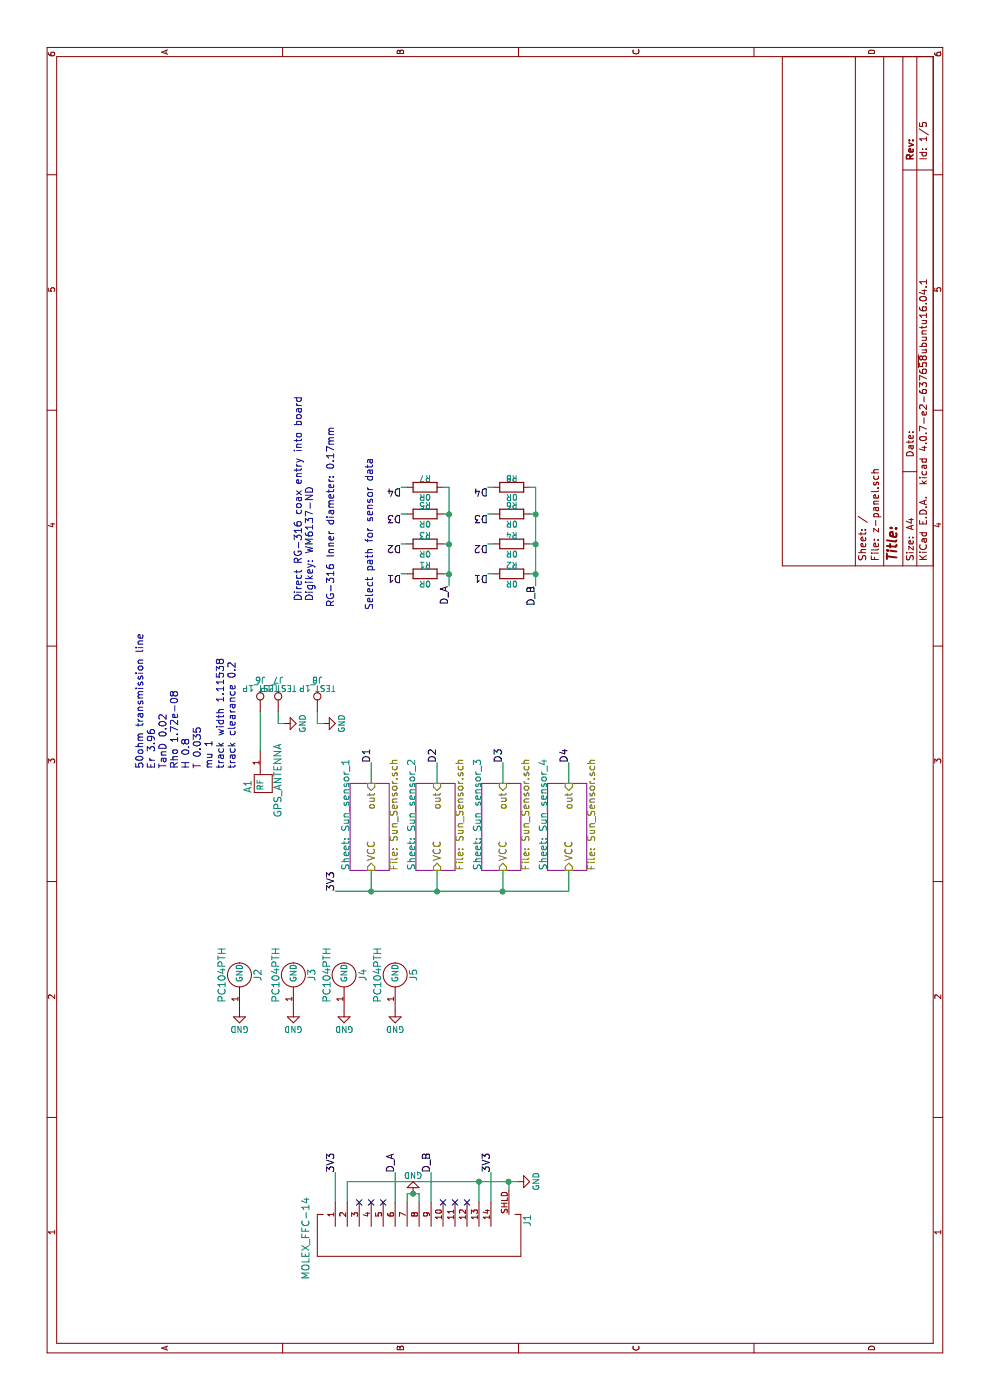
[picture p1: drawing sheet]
EESchema Schematic File Version 2
LIBS:power
LIBS:device
LIBS:transistors
LIBS:conn
LIBS:linear
LIBS:regul
LIBS:74xx
LIBS:cmos4000
LIBS:adc-dac
LIBS:memory
LIBS:xilinx
LIBS:microcontrollers
LIBS:dsp
LIBS:microchip
LIBS:analog_switches
LIBS:motorola
LIBS:texas
LIBS:intel
LIBS:audio
LIBS:interface
LIBS:digital-audio
LIBS:philips
LIBS:display
LIBS:cypress
LIBS:siliconi
LIBS:opto
LIBS:atmel
LIBS:contrib
LIBS:valves
LIBS:SFUSat
LIBS:SFUSat-power
LIBS:SFUSat-cap
LIBS:SFUSat-ind
LIBS:SFUSat-res
LIBS:z-panel-cache
EELAYER 25 0
EELAYER END
$Descr A4 11693 8268
encoding utf-8
Sheet 1 5
Title ""
Date ""
Rev ""
Comp ""
Comment1 ""
Comment2 ""
Comment3 ""
Comment4 ""
$EndDescr
$Comp
L PC104PTH J2
U 1 1
P 3550 2000
F 0 "J2" H 3550 1850 60  0000 C CNN
F 1 "PC104PTH" H 3550 2150 60  0000 C CNN
F 2 "SFUSat:PC104PTH" H 3550 2000 60  0001 C CNN
F 3 "" H 3550 2000 60  0001 C CNN
	1    3550 2000
	1    0    0    -1  
$EndComp
$Comp
L PC104PTH J3
U 1 1
P 3550 2450
F 0 "J3" H 3550 2300 60  0000 C CNN
F 1 "PC104PTH" H 3550 2600 60  0000 C CNN
F 2 "SFUSat:PC104PTH" H 3550 2450 60  0001 C CNN
F 3 "" H 3550 2450 60  0001 C CNN
	1    3550 2450
	1    0    0    -1  
$EndComp
$Comp
L PC104PTH J4
U 1 1
P 3550 2875
F 0 "J4" H 3550 2725 60  0000 C CNN
F 1 "PC104PTH" H 3550 3025 60  0000 C CNN
F 2 "SFUSat:PC104PTH" H 3550 2875 60  0001 C CNN
F 3 "" H 3550 2875 60  0001 C CNN
	1    3550 2875
	1    0    0    -1  
$EndComp
$Comp
L PC104PTH J5
U 1 1
P 3550 3300
F 0 "J5" H 3550 3150 60  0000 C CNN
F 1 "PC104PTH" H 3550 3450 60  0000 C CNN
F 2 "SFUSat:PC104PTH" H 3550 3300 60  0001 C CNN
F 3 "" H 3550 3300 60  0001 C CNN
	1    3550 3300
	1    0    0    -1  
$EndComp
$Comp
L GND #PWR01
U 1 1
P 3250 2000
F 0 "#PWR01" H 3250 1750 50  0001 C CNN
F 1 "GND" H 3250 1850 50  0000 C CNN
F 2 "" H 3250 2000 50  0001 C CNN
F 3 "" H 3250 2000 50  0001 C CNN
	1    3250 2000
	0    1    1    0   
$EndComp
$Comp
L GND #PWR02
U 1 1
P 3250 2450
F 0 "#PWR02" H 3250 2200 50  0001 C CNN
F 1 "GND" H 3250 2300 50  0000 C CNN
F 2 "" H 3250 2450 50  0001 C CNN
F 3 "" H 3250 2450 50  0001 C CNN
	1    3250 2450
	0    1    1    0   
$EndComp
$Comp
L GND #PWR03
U 1 1
P 3250 2875
F 0 "#PWR03" H 3250 2625 50  0001 C CNN
F 1 "GND" H 3250 2725 50  0000 C CNN
F 2 "" H 3250 2875 50  0001 C CNN
F 3 "" H 3250 2875 50  0001 C CNN
	1    3250 2875
	0    1    1    0   
$EndComp
$Comp
L GND #PWR04
U 1 1
P 3250 3300
F 0 "#PWR04" H 3250 3050 50  0001 C CNN
F 1 "GND" H 3250 3150 50  0000 C CNN
F 2 "" H 3250 3300 50  0001 C CNN
F 3 "" H 3250 3300 50  0001 C CNN
	1    3250 3300
	0    1    1    0   
$EndComp
$Comp
L GPS_ANTENNA A1
U 1 1
P 5175 2125
F 0 "A1" H 5225 2075 60  0000 C CNN
F 1 "GPS_ANTENNA" H 5175 2325 60  0000 C CNN
F 2 "SFUSat:GPS_ANT_4mm" H 5175 2125 60  0001 C CNN
F 3 "http://www.taoglas.com/wp-content/uploads/2015/04/GP.1575.25.4.A.02.pdf" H 5175 2125 60  0001 C CNN
F 4 "931-1015-ND" H 5175 2125 60  0001 C CNN "Digikey"
	1    5175 2125
	-1   0    0    1   
$EndComp
$Comp
L GND #PWR05
U 1 1
P 1825 4325
F 0 "#PWR05" H 1825 4075 50  0001 C CNN
F 1 "GND" H 1825 4175 50  0000 C CNN
F 2 "" H 1825 4325 50  0001 C CNN
F 3 "" H 1825 4325 50  0001 C CNN
	1    1825 4325
	1    0    0    -1  
$EndComp
$Sheet
S 4425 2925 725  325 
U 5A927253
F0 "Sun_sensor_1" 60
F1 "Sun_Sensor.sch" 60
F2 "VCC" I L 4425 3100 60 
F3 "out" I R 5150 3100 60 
$EndSheet
$Sheet
S 4425 3475 725  325 
U 5A9279CE
F0 "Sun_sensor_2" 60
F1 "Sun_Sensor.sch" 60
F2 "VCC" I L 4425 3650 60 
F3 "out" I R 5150 3650 60 
$EndSheet
Wire Wire Line
	5150 3100 5325 3100
Wire Wire Line
	5150 3650 5325 3650
Wire Wire Line
	4425 3650 4250 3650
Wire Wire Line
	4250 2800 4250 4750
Wire Wire Line
	4425 3100 4250 3100
Connection ~ 4250 3100
Text Label 5325 3100 0    60   ~ 0
D1
Text Label 5325 3650 0    60   ~ 0
D2
Text Label 4250 2800 0    60   ~ 0
3V3
$Comp
L GND #PWR06
U 1 1
P 5650 2375
F 0 "#PWR06" H 5650 2125 50  0001 C CNN
F 1 "GND" H 5650 2225 50  0000 C CNN
F 2 "" H 5650 2375 50  0001 C CNN
F 3 "" H 5650 2375 50  0001 C CNN
	1    5650 2375
	1    0    0    -1  
$EndComp
Wire Wire Line
	5425 2175 5750 2175
Wire Wire Line
	5750 2325 5650 2325
Wire Wire Line
	5650 2325 5650 2375
$Sheet
S 4425 4025 725  325 
U 5A9312AE
F0 "Sun_sensor_3" 60
F1 "Sun_Sensor.sch" 60
F2 "VCC" I L 4425 4200 60 
F3 "out" I R 5150 4200 60 
$EndSheet
$Sheet
S 4425 4575 725  325 
U 5A9312B2
F0 "Sun_sensor_4" 60
F1 "Sun_Sensor.sch" 60
F2 "VCC" I L 4425 4750 60 
F3 "out" I R 5150 4750 60 
$EndSheet
Wire Wire Line
	5150 4200 5325 4200
Wire Wire Line
	5150 4750 5325 4750
Wire Wire Line
	4250 4750 4425 4750
Wire Wire Line
	4425 4200 4250 4200
Connection ~ 4250 4200
Text Label 5325 4200 0    60   ~ 0
D3
Text Label 5325 4750 0    60   ~ 0
D4
Connection ~ 4250 3650
Wire Wire Line
	1650 3300 1900 3300
Wire Wire Line
	1650 3600 1900 3600
Text Label 1900 2800 0    60   ~ 0
3V3
Text Label 1900 4100 0    60   ~ 0
3V3
Wire Wire Line
	1650 4100 1900 4100
Wire Wire Line
	1650 2800 1900 2800
Wire Wire Line
	1650 2900 1825 2900
Wire Wire Line
	1825 2900 1825 4325
Wire Wire Line
	1650 4000 1825 4000
Connection ~ 1825 4000
Wire Wire Line
	1750 4250 1825 4250
Connection ~ 1825 4250
Text Notes 5275 1975 0    60   ~ 0
50ohm transmission line\nEr 3.96\nTanD 0.02\nRho 1.72e-08\nH 0.8\nT 0.035\nmu 1\ntrack width 1.11538\ntrack clearance 0.2
NoConn ~ 1650 3000
NoConn ~ 1650 3100
NoConn ~ 1650 3200
NoConn ~ 1650 3700
NoConn ~ 1650 3800
NoConn ~ 1650 3900
$Comp
L R_0R0_0%_0.063W_0402 R3
U 1 1
P 7150 3550
F 0 "R3" H 7150 3600 50  0000 C BNN
F 1 "0R" H 7150 3500 50  0000 C TNN
F 2 "SFUSat-res:R_0402" H 7150 3550 50  0001 C CNN
F 3 "" H 7150 3550 50  0001 C CNN
F 4 "Resistors - Chip Resistor - Surface Mount" H 7150 3550 50  0001 C CNN "Categories"
F 5 "Thick Film" H 7150 3550 50  0001 C CNN "Composition"
F 6 "-" H 7150 3550 50  0001 C CNN "Failure Rate"
F 7 "Automotive AEC-Q200, Moisture Resistant" H 7150 3550 50  0001 C CNN "Features"
F 8 "0.015\" (0.37mm)" H 7150 3550 50  0001 C CNN "Height - Seated (Max)"
F 9 "Lead free / RoHS Compliant" H 7150 3550 50  0001 C CNN "Lead Free Status / RoHS Status"
F 10 "Yageo" H 7150 3550 50  0001 C CNN "Manufacturer 1"
F 11 "AC0402JR-070RL" H 7150 3550 50  0001 C CNN "Manufacturer Part Number 1"
F 12 "17 Weeks" H 7150 3550 50  0001 C CNN "Manufacturer Standard Lead Time 1"
F 13 "2" H 7150 3550 50  0001 C CNN "Number of Terminations"
F 14 "" H 7150 3550 50  0001 C CNN "Operating Temperature"
F 15 "0402 (1005 Metric)" H 7150 3550 50  0001 C CNN "Package / Case"
F 16 "Active" H 7150 3550 50  0001 C CNN "Part Status"
F 17 "0.063W, 1/16W" H 7150 3550 50  0001 C CNN "Power (Watts)"
F 18 "0 Ohms" H 7150 3550 50  0001 C CNN "Resistance"
F 19 "AC" H 7150 3550 50  0001 C CNN "Series"
F 20 "0.039\" L x 0.020\" W (1.00mm x 0.50mm)" H 7150 3550 50  0001 C CNN "Size / Dimension"
F 21 "Digi-Key" H 7150 3550 50  0001 C CNN "Supplier 1"
F 22 "0402" H 7150 3550 50  0001 C CNN "Supplier Device Package"
F 23 "311-0.0LBCT-ND" H 7150 3550 50  0001 C CNN "Supplier Part Number 1"
F 24 "-" H 7150 3550 50  0001 C CNN "Temperature Coefficient"
F 25 "Jumper" H 7150 3550 50  0001 C CNN "Tolerance"
	1    7150 3550
	0    1    1    0   
$EndComp
$Comp
L R_0R0_0%_0.063W_0402 R5
U 1 1
P 7400 3550
F 0 "R5" H 7400 3600 50  0000 C BNN
F 1 "0R" H 7400 3500 50  0000 C TNN
F 2 "SFUSat-res:R_0402" H 7400 3550 50  0001 C CNN
F 3 "" H 7400 3550 50  0001 C CNN
F 4 "Resistors - Chip Resistor - Surface Mount" H 7400 3550 50  0001 C CNN "Categories"
F 5 "Thick Film" H 7400 3550 50  0001 C CNN "Composition"
F 6 "-" H 7400 3550 50  0001 C CNN "Failure Rate"
F 7 "Automotive AEC-Q200, Moisture Resistant" H 7400 3550 50  0001 C CNN "Features"
F 8 "0.015\" (0.37mm)" H 7400 3550 50  0001 C CNN "Height - Seated (Max)"
F 9 "Lead free / RoHS Compliant" H 7400 3550 50  0001 C CNN "Lead Free Status / RoHS Status"
F 10 "Yageo" H 7400 3550 50  0001 C CNN "Manufacturer 1"
F 11 "AC0402JR-070RL" H 7400 3550 50  0001 C CNN "Manufacturer Part Number 1"
F 12 "17 Weeks" H 7400 3550 50  0001 C CNN "Manufacturer Standard Lead Time 1"
F 13 "2" H 7400 3550 50  0001 C CNN "Number of Terminations"
F 14 "" H 7400 3550 50  0001 C CNN "Operating Temperature"
F 15 "0402 (1005 Metric)" H 7400 3550 50  0001 C CNN "Package / Case"
F 16 "Active" H 7400 3550 50  0001 C CNN "Part Status"
F 17 "0.063W, 1/16W" H 7400 3550 50  0001 C CNN "Power (Watts)"
F 18 "0 Ohms" H 7400 3550 50  0001 C CNN "Resistance"
F 19 "AC" H 7400 3550 50  0001 C CNN "Series"
F 20 "0.039\" L x 0.020\" W (1.00mm x 0.50mm)" H 7400 3550 50  0001 C CNN "Size / Dimension"
F 21 "Digi-Key" H 7400 3550 50  0001 C CNN "Supplier 1"
F 22 "0402" H 7400 3550 50  0001 C CNN "Supplier Device Package"
F 23 "311-0.0LBCT-ND" H 7400 3550 50  0001 C CNN "Supplier Part Number 1"
F 24 "-" H 7400 3550 50  0001 C CNN "Temperature Coefficient"
F 25 "Jumper" H 7400 3550 50  0001 C CNN "Tolerance"
	1    7400 3550
	0    1    1    0   
$EndComp
$Comp
L R_0R0_0%_0.063W_0402 R7
U 1 1
P 7625 3550
F 0 "R7" H 7625 3600 50  0000 C BNN
F 1 "0R" H 7625 3500 50  0000 C TNN
F 2 "SFUSat-res:R_0402" H 7625 3550 50  0001 C CNN
F 3 "" H 7625 3550 50  0001 C CNN
F 4 "Resistors - Chip Resistor - Surface Mount" H 7625 3550 50  0001 C CNN "Categories"
F 5 "Thick Film" H 7625 3550 50  0001 C CNN "Composition"
F 6 "-" H 7625 3550 50  0001 C CNN "Failure Rate"
F 7 "Automotive AEC-Q200, Moisture Resistant" H 7625 3550 50  0001 C CNN "Features"
F 8 "0.015\" (0.37mm)" H 7625 3550 50  0001 C CNN "Height - Seated (Max)"
F 9 "Lead free / RoHS Compliant" H 7625 3550 50  0001 C CNN "Lead Free Status / RoHS Status"
F 10 "Yageo" H 7625 3550 50  0001 C CNN "Manufacturer 1"
F 11 "AC0402JR-070RL" H 7625 3550 50  0001 C CNN "Manufacturer Part Number 1"
F 12 "17 Weeks" H 7625 3550 50  0001 C CNN "Manufacturer Standard Lead Time 1"
F 13 "2" H 7625 3550 50  0001 C CNN "Number of Terminations"
F 14 "" H 7625 3550 50  0001 C CNN "Operating Temperature"
F 15 "0402 (1005 Metric)" H 7625 3550 50  0001 C CNN "Package / Case"
F 16 "Active" H 7625 3550 50  0001 C CNN "Part Status"
F 17 "0.063W, 1/16W" H 7625 3550 50  0001 C CNN "Power (Watts)"
F 18 "0 Ohms" H 7625 3550 50  0001 C CNN "Resistance"
F 19 "AC" H 7625 3550 50  0001 C CNN "Series"
F 20 "0.039\" L x 0.020\" W (1.00mm x 0.50mm)" H 7625 3550 50  0001 C CNN "Size / Dimension"
F 21 "Digi-Key" H 7625 3550 50  0001 C CNN "Supplier 1"
F 22 "0402" H 7625 3550 50  0001 C CNN "Supplier Device Package"
F 23 "311-0.0LBCT-ND" H 7625 3550 50  0001 C CNN "Supplier Part Number 1"
F 24 "-" H 7625 3550 50  0001 C CNN "Temperature Coefficient"
F 25 "Jumper" H 7625 3550 50  0001 C CNN "Tolerance"
	1    7625 3550
	0    1    1    0   
$EndComp
$Comp
L R_0R0_0%_0.063W_0402 R1
U 1 1
P 6900 3550
F 0 "R1" H 6900 3600 50  0000 C BNN
F 1 "0R" H 6900 3500 50  0000 C TNN
F 2 "SFUSat-res:R_0402" H 6900 3550 50  0001 C CNN
F 3 "" H 6900 3550 50  0001 C CNN
F 4 "Resistors - Chip Resistor - Surface Mount" H 6900 3550 50  0001 C CNN "Categories"
F 5 "Thick Film" H 6900 3550 50  0001 C CNN "Composition"
F 6 "-" H 6900 3550 50  0001 C CNN "Failure Rate"
F 7 "Automotive AEC-Q200, Moisture Resistant" H 6900 3550 50  0001 C CNN "Features"
F 8 "0.015\" (0.37mm)" H 6900 3550 50  0001 C CNN "Height - Seated (Max)"
F 9 "Lead free / RoHS Compliant" H 6900 3550 50  0001 C CNN "Lead Free Status / RoHS Status"
F 10 "Yageo" H 6900 3550 50  0001 C CNN "Manufacturer 1"
F 11 "AC0402JR-070RL" H 6900 3550 50  0001 C CNN "Manufacturer Part Number 1"
F 12 "17 Weeks" H 6900 3550 50  0001 C CNN "Manufacturer Standard Lead Time 1"
F 13 "2" H 6900 3550 50  0001 C CNN "Number of Terminations"
F 14 "" H 6900 3550 50  0001 C CNN "Operating Temperature"
F 15 "0402 (1005 Metric)" H 6900 3550 50  0001 C CNN "Package / Case"
F 16 "Active" H 6900 3550 50  0001 C CNN "Part Status"
F 17 "0.063W, 1/16W" H 6900 3550 50  0001 C CNN "Power (Watts)"
F 18 "0 Ohms" H 6900 3550 50  0001 C CNN "Resistance"
F 19 "AC" H 6900 3550 50  0001 C CNN "Series"
F 20 "0.039\" L x 0.020\" W (1.00mm x 0.50mm)" H 6900 3550 50  0001 C CNN "Size / Dimension"
F 21 "Digi-Key" H 6900 3550 50  0001 C CNN "Supplier 1"
F 22 "0402" H 6900 3550 50  0001 C CNN "Supplier Device Package"
F 23 "311-0.0LBCT-ND" H 6900 3550 50  0001 C CNN "Supplier Part Number 1"
F 24 "-" H 6900 3550 50  0001 C CNN "Temperature Coefficient"
F 25 "Jumper" H 6900 3550 50  0001 C CNN "Tolerance"
	1    6900 3550
	0    1    1    0   
$EndComp
Wire Wire Line
	7625 3700 7625 3750
Wire Wire Line
	7625 3750 6800 3750
Wire Wire Line
	6900 3700 6900 3750
Connection ~ 6900 3750
Wire Wire Line
	7150 3700 7150 3750
Connection ~ 7150 3750
Wire Wire Line
	7400 3700 7400 3750
Connection ~ 7400 3750
Wire Wire Line
	6900 3400 6900 3350
Wire Wire Line
	7150 3350 7150 3400
Wire Wire Line
	7400 3350 7400 3400
Wire Wire Line
	7625 3350 7625 3400
Text Label 6900 3350 1    60   ~ 0
D1
Text Label 7150 3350 1    60   ~ 0
D2
Text Label 7400 3350 1    60   ~ 0
D3
Text Label 7625 3350 1    60   ~ 0
D4
$Comp
L R_0R0_0%_0.063W_0402 R4
U 1 1
P 7150 4275
F 0 "R4" H 7150 4325 50  0000 C BNN
F 1 "0R" H 7150 4225 50  0000 C TNN
F 2 "SFUSat-res:R_0402" H 7150 4275 50  0001 C CNN
F 3 "" H 7150 4275 50  0001 C CNN
F 4 "Resistors - Chip Resistor - Surface Mount" H 7150 4275 50  0001 C CNN "Categories"
F 5 "Thick Film" H 7150 4275 50  0001 C CNN "Composition"
F 6 "-" H 7150 4275 50  0001 C CNN "Failure Rate"
F 7 "Automotive AEC-Q200, Moisture Resistant" H 7150 4275 50  0001 C CNN "Features"
F 8 "0.015\" (0.37mm)" H 7150 4275 50  0001 C CNN "Height - Seated (Max)"
F 9 "Lead free / RoHS Compliant" H 7150 4275 50  0001 C CNN "Lead Free Status / RoHS Status"
F 10 "Yageo" H 7150 4275 50  0001 C CNN "Manufacturer 1"
F 11 "AC0402JR-070RL" H 7150 4275 50  0001 C CNN "Manufacturer Part Number 1"
F 12 "17 Weeks" H 7150 4275 50  0001 C CNN "Manufacturer Standard Lead Time 1"
F 13 "2" H 7150 4275 50  0001 C CNN "Number of Terminations"
F 14 "" H 7150 4275 50  0001 C CNN "Operating Temperature"
F 15 "0402 (1005 Metric)" H 7150 4275 50  0001 C CNN "Package / Case"
F 16 "Active" H 7150 4275 50  0001 C CNN "Part Status"
F 17 "0.063W, 1/16W" H 7150 4275 50  0001 C CNN "Power (Watts)"
F 18 "0 Ohms" H 7150 4275 50  0001 C CNN "Resistance"
F 19 "AC" H 7150 4275 50  0001 C CNN "Series"
F 20 "0.039\" L x 0.020\" W (1.00mm x 0.50mm)" H 7150 4275 50  0001 C CNN "Size / Dimension"
F 21 "Digi-Key" H 7150 4275 50  0001 C CNN "Supplier 1"
F 22 "0402" H 7150 4275 50  0001 C CNN "Supplier Device Package"
F 23 "311-0.0LBCT-ND" H 7150 4275 50  0001 C CNN "Supplier Part Number 1"
F 24 "-" H 7150 4275 50  0001 C CNN "Temperature Coefficient"
F 25 "Jumper" H 7150 4275 50  0001 C CNN "Tolerance"
	1    7150 4275
	0    1    1    0   
$EndComp
$Comp
L R_0R0_0%_0.063W_0402 R6
U 1 1
P 7400 4275
F 0 "R6" H 7400 4325 50  0000 C BNN
F 1 "0R" H 7400 4225 50  0000 C TNN
F 2 "SFUSat-res:R_0402" H 7400 4275 50  0001 C CNN
F 3 "" H 7400 4275 50  0001 C CNN
F 4 "Resistors - Chip Resistor - Surface Mount" H 7400 4275 50  0001 C CNN "Categories"
F 5 "Thick Film" H 7400 4275 50  0001 C CNN "Composition"
F 6 "-" H 7400 4275 50  0001 C CNN "Failure Rate"
F 7 "Automotive AEC-Q200, Moisture Resistant" H 7400 4275 50  0001 C CNN "Features"
F 8 "0.015\" (0.37mm)" H 7400 4275 50  0001 C CNN "Height - Seated (Max)"
F 9 "Lead free / RoHS Compliant" H 7400 4275 50  0001 C CNN "Lead Free Status / RoHS Status"
F 10 "Yageo" H 7400 4275 50  0001 C CNN "Manufacturer 1"
F 11 "AC0402JR-070RL" H 7400 4275 50  0001 C CNN "Manufacturer Part Number 1"
F 12 "17 Weeks" H 7400 4275 50  0001 C CNN "Manufacturer Standard Lead Time 1"
F 13 "2" H 7400 4275 50  0001 C CNN "Number of Terminations"
F 14 "" H 7400 4275 50  0001 C CNN "Operating Temperature"
F 15 "0402 (1005 Metric)" H 7400 4275 50  0001 C CNN "Package / Case"
F 16 "Active" H 7400 4275 50  0001 C CNN "Part Status"
F 17 "0.063W, 1/16W" H 7400 4275 50  0001 C CNN "Power (Watts)"
F 18 "0 Ohms" H 7400 4275 50  0001 C CNN "Resistance"
F 19 "AC" H 7400 4275 50  0001 C CNN "Series"
F 20 "0.039\" L x 0.020\" W (1.00mm x 0.50mm)" H 7400 4275 50  0001 C CNN "Size / Dimension"
F 21 "Digi-Key" H 7400 4275 50  0001 C CNN "Supplier 1"
F 22 "0402" H 7400 4275 50  0001 C CNN "Supplier Device Package"
F 23 "311-0.0LBCT-ND" H 7400 4275 50  0001 C CNN "Supplier Part Number 1"
F 24 "-" H 7400 4275 50  0001 C CNN "Temperature Coefficient"
F 25 "Jumper" H 7400 4275 50  0001 C CNN "Tolerance"
	1    7400 4275
	0    1    1    0   
$EndComp
$Comp
L R_0R0_0%_0.063W_0402 R8
U 1 1
P 7625 4275
F 0 "R8" H 7625 4325 50  0000 C BNN
F 1 "0R" H 7625 4225 50  0000 C TNN
F 2 "SFUSat-res:R_0402" H 7625 4275 50  0001 C CNN
F 3 "" H 7625 4275 50  0001 C CNN
F 4 "Resistors - Chip Resistor - Surface Mount" H 7625 4275 50  0001 C CNN "Categories"
F 5 "Thick Film" H 7625 4275 50  0001 C CNN "Composition"
F 6 "-" H 7625 4275 50  0001 C CNN "Failure Rate"
F 7 "Automotive AEC-Q200, Moisture Resistant" H 7625 4275 50  0001 C CNN "Features"
F 8 "0.015\" (0.37mm)" H 7625 4275 50  0001 C CNN "Height - Seated (Max)"
F 9 "Lead free / RoHS Compliant" H 7625 4275 50  0001 C CNN "Lead Free Status / RoHS Status"
F 10 "Yageo" H 7625 4275 50  0001 C CNN "Manufacturer 1"
F 11 "AC0402JR-070RL" H 7625 4275 50  0001 C CNN "Manufacturer Part Number 1"
F 12 "17 Weeks" H 7625 4275 50  0001 C CNN "Manufacturer Standard Lead Time 1"
F 13 "2" H 7625 4275 50  0001 C CNN "Number of Terminations"
F 14 "" H 7625 4275 50  0001 C CNN "Operating Temperature"
F 15 "0402 (1005 Metric)" H 7625 4275 50  0001 C CNN "Package / Case"
F 16 "Active" H 7625 4275 50  0001 C CNN "Part Status"
F 17 "0.063W, 1/16W" H 7625 4275 50  0001 C CNN "Power (Watts)"
F 18 "0 Ohms" H 7625 4275 50  0001 C CNN "Resistance"
F 19 "AC" H 7625 4275 50  0001 C CNN "Series"
F 20 "0.039\" L x 0.020\" W (1.00mm x 0.50mm)" H 7625 4275 50  0001 C CNN "Size / Dimension"
F 21 "Digi-Key" H 7625 4275 50  0001 C CNN "Supplier 1"
F 22 "0402" H 7625 4275 50  0001 C CNN "Supplier Device Package"
F 23 "311-0.0LBCT-ND" H 7625 4275 50  0001 C CNN "Supplier Part Number 1"
F 24 "-" H 7625 4275 50  0001 C CNN "Temperature Coefficient"
F 25 "Jumper" H 7625 4275 50  0001 C CNN "Tolerance"
	1    7625 4275
	0    1    1    0   
$EndComp
$Comp
L R_0R0_0%_0.063W_0402 R2
U 1 1
P 6900 4275
F 0 "R2" H 6900 4325 50  0000 C BNN
F 1 "0R" H 6900 4225 50  0000 C TNN
F 2 "SFUSat-res:R_0402" H 6900 4275 50  0001 C CNN
F 3 "" H 6900 4275 50  0001 C CNN
F 4 "Resistors - Chip Resistor - Surface Mount" H 6900 4275 50  0001 C CNN "Categories"
F 5 "Thick Film" H 6900 4275 50  0001 C CNN "Composition"
F 6 "-" H 6900 4275 50  0001 C CNN "Failure Rate"
F 7 "Automotive AEC-Q200, Moisture Resistant" H 6900 4275 50  0001 C CNN "Features"
F 8 "0.015\" (0.37mm)" H 6900 4275 50  0001 C CNN "Height - Seated (Max)"
F 9 "Lead free / RoHS Compliant" H 6900 4275 50  0001 C CNN "Lead Free Status / RoHS Status"
F 10 "Yageo" H 6900 4275 50  0001 C CNN "Manufacturer 1"
F 11 "AC0402JR-070RL" H 6900 4275 50  0001 C CNN "Manufacturer Part Number 1"
F 12 "17 Weeks" H 6900 4275 50  0001 C CNN "Manufacturer Standard Lead Time 1"
F 13 "2" H 6900 4275 50  0001 C CNN "Number of Terminations"
F 14 "" H 6900 4275 50  0001 C CNN "Operating Temperature"
F 15 "0402 (1005 Metric)" H 6900 4275 50  0001 C CNN "Package / Case"
F 16 "Active" H 6900 4275 50  0001 C CNN "Part Status"
F 17 "0.063W, 1/16W" H 6900 4275 50  0001 C CNN "Power (Watts)"
F 18 "0 Ohms" H 6900 4275 50  0001 C CNN "Resistance"
F 19 "AC" H 6900 4275 50  0001 C CNN "Series"
F 20 "0.039\" L x 0.020\" W (1.00mm x 0.50mm)" H 6900 4275 50  0001 C CNN "Size / Dimension"
F 21 "Digi-Key" H 6900 4275 50  0001 C CNN "Supplier 1"
F 22 "0402" H 6900 4275 50  0001 C CNN "Supplier Device Package"
F 23 "311-0.0LBCT-ND" H 6900 4275 50  0001 C CNN "Supplier Part Number 1"
F 24 "-" H 6900 4275 50  0001 C CNN "Temperature Coefficient"
F 25 "Jumper" H 6900 4275 50  0001 C CNN "Tolerance"
	1    6900 4275
	0    1    1    0   
$EndComp
Wire Wire Line
	7625 4425 7625 4475
Wire Wire Line
	7625 4475 6800 4475
Wire Wire Line
	6900 4425 6900 4475
Connection ~ 6900 4475
Wire Wire Line
	7150 4425 7150 4475
Connection ~ 7150 4475
Wire Wire Line
	7400 4425 7400 4475
Connection ~ 7400 4475
Wire Wire Line
	6900 4125 6900 4075
Wire Wire Line
	7150 4075 7150 4125
Wire Wire Line
	7400 4075 7400 4125
Wire Wire Line
	7625 4075 7625 4125
Text Label 6900 4075 1    60   ~ 0
D1
Text Label 7150 4075 1    60   ~ 0
D2
Text Label 7400 4075 1    60   ~ 0
D3
Text Label 7625 4075 1    60   ~ 0
D4
Text Label 6800 3750 2    60   ~ 0
D_A
Text Label 6800 4475 2    60   ~ 0
D_B
$Comp
L MOLEX_FFC-14 J1
U 1 1
P 1350 3000
F 0 "J1" H 1500 1600 60  0000 C CNN
F 1 "MOLEX_FFC-14" H 1350 3450 60  0000 C CNN
F 2 "SFUSat:MOLEX_FFC-14" H 1550 3000 60  0001 C CNN
F 3 "http://www.molex.com/pdm_docs/sd/5034801400_sd.pdf" H 1550 3000 60  0001 C CNN
F 4 "WM1442CT-ND" H 1350 3000 60  0001 C CNN "Digikey"
	1    1350 3000
	1    0    0    -1  
$EndComp
Text Label 1900 3300 0    60   ~ 0
D_A
Text Label 1900 3600 0    60   ~ 0
D_B
Text Notes 6600 3125 0    60   ~ 0
Select path for sensor data
$Comp
L GND #PWR07
U 1 1
P 1725 3450
F 0 "#PWR07" H 1725 3200 50  0001 C CNN
F 1 "GND" H 1725 3300 50  0000 C CNN
F 2 "" H 1725 3450 50  0001 C CNN
F 3 "" H 1725 3450 50  0001 C CNN
	1    1725 3450
	0    -1   -1   0   
$EndComp
Wire Wire Line
	1650 3400 1725 3400
Wire Wire Line
	1725 3400 1725 3500
Wire Wire Line
	1725 3500 1650 3500
Connection ~ 1725 3450
Text Notes 6675 2625 0    60   ~ 0
Direct RG-316 coax entry into board\nDigikey: WM6137-ND
Text Notes 6625 2800 0    60   ~ 0
RG-316 Inner diameter: 0.17mm
$Comp
L TEST_1P J6
U 1 1
P 5750 2175
F 0 "J6" H 5750 2445 50  0000 C CNN
F 1 "TEST_1P" H 5750 2375 50  0000 C CNN
F 2 "SFUSat:vis-0.6mm" H 5950 2175 50  0001 C CNN
F 3 "" H 5950 2175 50  0001 C CNN
	1    5750 2175
	0    1    1    0   
$EndComp
$Comp
L TEST_1P J7
U 1 1
P 5750 2325
F 0 "J7" H 5750 2595 50  0000 C CNN
F 1 "TEST_1P" H 5750 2525 50  0000 C CNN
F 2 "SFUSat:via-0.97mm" H 5950 2325 50  0001 C CNN
F 3 "" H 5950 2325 50  0001 C CNN
	1    5750 2325
	0    1    1    0   
$EndComp
$Comp
L GND #PWR08
U 1 1
P 5650 2700
F 0 "#PWR08" H 5650 2450 50  0001 C CNN
F 1 "GND" H 5650 2550 50  0000 C CNN
F 2 "" H 5650 2700 50  0001 C CNN
F 3 "" H 5650 2700 50  0001 C CNN
	1    5650 2700
	1    0    0    -1  
$EndComp
Wire Wire Line
	5750 2650 5650 2650
Wire Wire Line
	5650 2650 5650 2700
$Comp
L TEST_1P J8
U 1 1
P 5750 2650
F 0 "J8" H 5750 2920 50  0000 C CNN
F 1 "TEST_1P" H 5750 2850 50  0000 C CNN
F 2 "SFUSat:via-0.97mm" H 5950 2650 50  0001 C CNN
F 3 "" H 5950 2650 50  0001 C CNN
	1    5750 2650
	0    1    1    0   
$EndComp
$EndSCHEMATC
